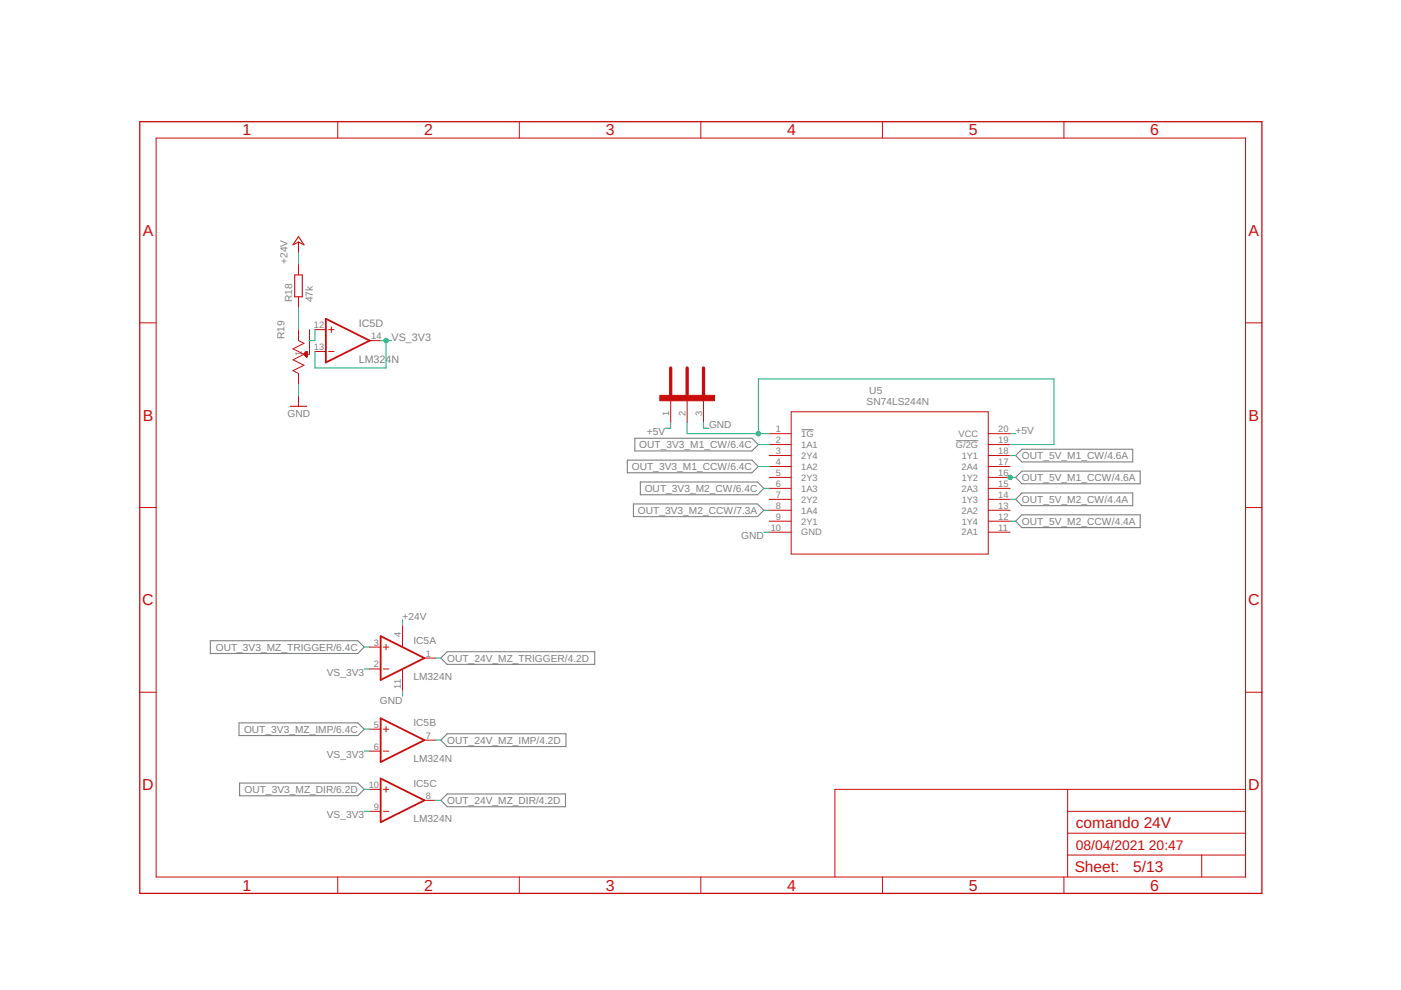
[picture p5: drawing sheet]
<svg xmlns="http://www.w3.org/2000/svg" width="297mm" height="210mm" viewBox="0 0 297 210" stroke-linecap="round" stroke-linejoin="round" font-family="sans-serif">
<path d="M169.9 91.1h2.6M202.7 93.4h4.7" fill="none" stroke="#808080" stroke-width=".21"/>
<g fill="none" stroke="#808080" stroke-width=".23">
<path d="M133 97.6h26.4l1.4 1.3-1.4 1.3h-26.4zM134.6 92.9h24.8l1.4 1.4-1.4 1.3h-24.8zM215.3 96.6l1.4-1.4h23.5v2.7h-23.5zM134.3 106.8h26.3l1.3 1.4-1.3 1.3h-26.3zM135.8 102.2h24.8l1.3 1.3-1.3 1.4h-24.8zM215.3 101.2l1.4-1.3h25v2.7h-25zM216.7 104.5h23.5v2.7h-23.5l-1.4-1.3zM216.7 109.2h25v2.7h-25l-1.4-1.4zM44.6 135.8h31.3l1.3 1.4-1.3 1.4h-31.3zM94.8 138.2h31.3v2.7h-31.3l-1.3-1.4zM50.7 153.3h25.2l1.3 1.3-1.3 1.4h-25.2zM94.8 155.6h25.2v2.7h-25.2l-1.3-1.4z"/>
<path d="M50.8 166h25.1l1.3 1.4-1.3 1.3h-25.1zM94.8 168.3h25.1v2.7h-25.1l-1.3-1.3z"/>
</g>
<g fill="none" stroke="#c90d0c" stroke-width=".21">
<path d="M33.1 29.3h231v156.6h-231zM71.6 25.8v3.5M110.1 25.8v3.5M148.6 25.8v3.5M187.1 25.8v3.5M225.6 25.8v3.5M63.3 51.3v2.4M63.3 56v2.3M29.6 68.5h3.5M63.3 62.9v2.4M63.3 69.9v2.3l1.2 .6-2.4 1.2 2.4 1.1M64.5 75.1l-2.4 1.2 2.4 1.1-2.4 1.2 1.2 .6v2.3"/>
<path d="M64.5 75.1l.5 .6M64.5 75.1h.5M64.5 75.2h.5M64.6 75h.4M64.6 75.2h.4M64.6 75.3h.4M64.6 74.9h.4M64.7 75.4h.3M64.7 74.9h.3M64.7 74.8h.3M64.8 75.5h.2M64.8 74.8h.2"/>
<path d="M64.9 75.5h.1M64.9 74.7h.1M64.9 75.6h.1M65 75.6h.1M65 75.7h.1M65 74.5h.1M65 74.5l-.5 .6M65 74.5v1.2M65 74.5v.1M65.6 69.9v5.2h-1.1M66.8 74.5h2.3M66.8 69.9h2.3"/>
<path d="M69.7 74.5h1.1M69.7 69.9h1.1M70.3 69.3v1.2M78.4 72.2h2.3M264.1 68.5h3.4M63.3 83.8v2.3M142.2 85v4.6M145.7 85v4.6M149.2 85v4.6M163.1 91.9h4.6M163.1 94.3h4.6M163.1 96.6h4.6"/>
<path d="M163.1 98.9h4.6M167.7 87.3h41.8v30.2h-41.8zM209.5 91.9h4.7M209.5 94.3h4.7M209.5 96.6h4.7M209.5 98.9h4.7M29.6 107.6h3.5M163.1 101.2h4.6M163.1 103.5h4.6M163.1 105.9h4.6M163.1 108.2h4.6M163.1 110.5h4.6"/>
<path d="M163.1 112.8h4.6M209.5 101.2h4.7M209.5 103.5h4.7M209.5 105.9h4.7M209.5 108.2h4.7M209.5 110.5h4.7M209.5 112.8h4.7M264.1 107.6h3.4M78.4 137.2h2.3M81.3 137.2h1.1M81.9 136.6v1.2M85.3 132.6v4.6"/>
<path d="M90 139.5h2.3M29.6 146.8h3.5M78.4 141.8h2.3M78.4 154.6h2.3M78.4 159.3h2.3M81.3 141.8h1.1M81.3 154.6h1.1M81.3 159.3h1.1M81.9 154v1.2M85.3 141.8v4.7M90 156.9h2.3M264.1 146.8h3.4"/>
<path d="M78.4 167.4h2.3M78.4 172h2.3M81.3 167.4h1.1M81.3 172h1.1M81.9 166.8v1.2M90 169.7h2.3M226.4 167.4v18.5M226.4 176.7h37.7M226.4 172h37.7M264.1 167.4h-87.1v18.5M71.6 185.9v3.5M110.1 185.9v3.5"/>
<path d="M148.6 185.9v3.5M187.1 185.9v3.5M225.6 185.9v3.5M226.4 181.3h37.7M254.8 181.3v4.6"/>
</g>
<path d="M29.6 25.8h237.9v163.6h-237.9z" fill="none" stroke="#c90d0c" stroke-width=".28"/>
<path d="M69.1 67.6l9.3 4.6-9.3 4.7zM80.7 134.9l9.3 4.6-9.3 4.7zM80.7 152.3l9.3 4.6-9.3 4.7zM80.7 165.1l9.3 4.6-9.3 4.6z" fill="none" stroke="#c90d0c" stroke-width=".38"/>
<path d="M62.5 58.3h1.6v4.6h-1.6zM63.3 50.2l1.2 1.7-1.2-.6-1.2 .6zM61.6 86.1h3.4" fill="none" stroke="#c90d0c" stroke-width=".23"/>
<path d="M139.9 83.8h11.6v1.2h-11.6z" fill="#c90d0c" stroke="#c90d0c" stroke-width=".21"/>
<path d="M142.2 78v5.8M145.7 78v5.8M149.2 78v5.8" fill="none" stroke="#c90d0c" stroke-width=".7"/>
<g fill="none" stroke="#0dab76" stroke-width=".21">
<path d="M63.3 53.7v2.3M63.3 65.3v4.6M66.8 69.9v2.3h-1.2M80.7 72.2h2.3M81.9 72.2v5.8h-15.1v-3.5M63.3 81.5v2.3M142.2 89.6v1.2h-1.1M145.7 89.6v2.3h17.4M149.2 89.6v1.2h1.1M160.8 94.3h2.3M160.8 91.9v-11.6h62.7v14h-9.3M160.8 98.9h2.3"/>
<path d="M214.2 91.9h1.1M214.2 96.6h1.1M161.9 112.8h1.2M161.9 103.5h1.2M161.9 108.2h1.2M214.2 101.2h1.1M214.2 105.9h1.1M214.2 110.5h1.1M77.2 137.2h1.2M85.3 131.4v1.2M92.3 139.5h1.2M77.2 141.8h1.2"/>
<path d="M77.2 159.3h1.2M77.2 154.6h1.2M85.3 146.5v1.1M92.3 156.9h1.2M77.2 172h1.2M77.2 167.4h1.2M92.3 169.7h1.2"/>
</g>
<g fill="#0dab76" stroke="#0dab76" stroke-width=".21">
<circle cx="81.9" cy="72.2" r=".47"/>
<circle cx="214.2" cy="101.2" r=".47"/>
<circle cx="160.8" cy="91.9" r=".47"/>
</g>
<g font-size="3.4" fill="#c90d0c">
<text x="51.4" y="28.7">1</text>
<text x="89.9" y="28.7">2</text>
<text x="128.4" y="28.7">3</text>
<text x="166.9" y="28.7">4</text>
<text x="205.4" y="28.7">5</text>
<text x="243.9" y="28.7">6</text>
<text x="30.3" y="50">A</text>
<text x="264.7" y="50">A</text>
<text x="30.3" y="89.2">B</text>
<text x="264.7" y="89.2">B</text>
<text x="30.2" y="128.4">C</text>
<text x="264.6" y="128.4">C</text>
<text x="30.2" y="167.5">D</text>
<text x="264.6" y="167.5">D</text>
<text x="51.4" y="188.9">1</text>
<text x="89.9" y="188.9">2</text>
<text x="128.4" y="188.9">3</text>
<text x="166.9" y="188.9">4</text>
<text x="205.4" y="188.9">5</text>
<text x="243.9" y="188.9">6</text>
</g>
<g font-size="3.3" fill="#c90d0c">
<text x="228.1" y="175.5">comando 24V</text>
<text x="227.9" y="184.9">Sheet:</text>
<text x="240.3" y="184.8">5/13</text>
</g>
<g font-size="2.9" fill="#c90d0c">
<text x="228.1" y="180.1">08/04/2021</text>
<text x="243.6" y="180.1">20:47</text>
</g>
<g font-size="2.3" fill="#808080">
<text x="76.1" y="69.3">IC5D</text>
<text x="76.1" y="76.9">LM324N</text>
<text x="83" y="72.2">VS_3V3</text>
</g>
<g font-size="2.2" fill="#808080">
<text x="61" y="56" transform="rotate(-90 61 56)">+24V</text>
<text x="61.9" y="64.1" transform="rotate(-90 61.9 64.1)">R18</text>
<text x="66.3" y="64.1" transform="rotate(-90 66.3 64.1)">47k</text>
<text x="60.3" y="71.9" transform="rotate(-90 60.3 71.9)">R19</text>
<text x="184.3" y="83.6">U5</text>
<text x="61" y="88.5">GND</text>
<text x="183.7" y="85.9">SN74LS244N</text>
<text x="135.5" y="95">OUT_3V3_M1_CW/6.4C</text>
<text x="137.1" y="92.3">+5V</text>
<text x="150.3" y="90.8">GND</text>
<text x="134" y="99.7">OUT_3V3_M1_CCW/6.4C</text>
<text x="216.7" y="97.4">OUT_5V_M1_CW/4.6A</text>
<text x="216.7" y="102">OUT_5V_M1_CCW/4.6A</text>
<text x="136.7" y="104.3">OUT_3V3_M2_CW/6.4C</text>
<text x="216.7" y="106.6">OUT_5V_M2_CW/4.4A</text>
<text x="135.3" y="108.9">OUT_3V3_M2_CCW/7.3A</text>
<text x="216.7" y="111.3">OUT_5V_M2_CCW/4.4A</text>
<text x="157.1" y="114.4">GND</text>
<text x="85.3" y="131.4">+24V</text>
<text x="45.8" y="138">OUT_3V3_MZ_TRIGGER/6.4C</text>
<text x="87.7" y="136.6">IC5A</text>
<text x="69.3" y="143.4">VS_3V3</text>
<text x="94.8" y="140.3">OUT_24V_MZ_TRIGGER/4.2D</text>
<text x="80.5" y="149.2">GND</text>
<text x="87.7" y="144.2">LM324N</text>
<text x="51.7" y="155.4">OUT_3V3_MZ_IMP/6.4C</text>
<text x="87.7" y="154">IC5B</text>
<text x="69.3" y="160.8">VS_3V3</text>
<text x="87.7" y="161.6">LM324N</text>
<text x="94.8" y="157.7">OUT_24V_MZ_IMP/4.2D</text>
<text x="87.7" y="166.8">IC5C</text>
<text x="51.8" y="168.1">OUT_3V3_MZ_DIR/6.2D</text>
<text x="69.3" y="173.5">VS_3V3</text>
<text x="94.8" y="170.5">OUT_24V_MZ_DIR/4.2D</text>
<text x="87.7" y="174.3">LM324N</text>
</g>
<g font-size="2" fill="#808080">
<text x="66.6" y="69.6">12</text>
<text x="78.7" y="71.9">14</text>
<text x="64" y="75.5" transform="rotate(-90 64 75.5)">1</text>
<text x="66.6" y="74.2">13</text>
<text x="141.9" y="88.2" transform="rotate(-90 141.9 88.2)">1</text>
<text x="145.4" y="88.2" transform="rotate(-90 145.4 88.2)">2</text>
<text x="148.8" y="88.2" transform="rotate(-90 148.8 88.2)">3</text>
<text x="164.5" y="91.6">1</text>
<text x="164.5" y="93.9">2</text>
<text x="169.9" y="92.6">1G</text>
<text x="169.9" y="95">1A1</text>
<text x="202.7" y="95">G/2G</text>
<text x="203.2" y="92.6">VCC</text>
<text x="211.7" y="93.9">19</text>
<text x="211.7" y="91.6">20 +5V</text>
<text x="164.5" y="96.3">3</text>
<text x="164.5" y="98.6">4</text>
<text x="164.5" y="100.9">5</text>
<text x="169.9" y="97.3">2Y4</text>
<text x="169.9" y="99.6">1A2</text>
<text x="169.9" y="101.9">2Y3</text>
<text x="203.9" y="99.6">2A4</text>
<text x="203.9" y="101.9">1Y2</text>
<text x="203.9" y="97.3">1Y1</text>
<text x="211.7" y="100.9">16</text>
<text x="211.7" y="98.6">17</text>
<text x="211.7" y="96.3">18</text>
<text x="164.5" y="103.2">6</text>
<text x="164.5" y="105.5">7</text>
<text x="164.5" y="107.9">8</text>
<text x="169.9" y="104.2">1A3</text>
<text x="169.9" y="106.6">2Y2</text>
<text x="203.9" y="104.2">2A3</text>
<text x="203.9" y="106.6">1Y3</text>
<text x="211.7" y="107.9">13</text>
<text x="211.7" y="105.5">14</text>
<text x="211.7" y="103.2">15</text>
<text x="163.4" y="112.5">10</text>
<text x="164.5" y="110.2">9</text>
<text x="169.9" y="108.9">1A4</text>
<text x="169.9" y="111.2">2Y1</text>
<text x="169.9" y="113.5">GND</text>
<text x="203.9" y="113.5">2A1</text>
<text x="203.9" y="108.9">2A2</text>
<text x="203.9" y="111.2">1Y4</text>
<text x="211.7" y="112.5">11</text>
<text x="211.7" y="110.2">12</text>
<text x="79.3" y="136.9">3</text>
<text x="85" y="135.1" transform="rotate(-90 85 135.1)">4</text>
<text x="79.3" y="141.5">2</text>
<text x="90.3" y="139.2">1</text>
<text x="85" y="146" transform="rotate(-90 85 146)">11</text>
<text x="79.3" y="154.3">5</text>
<text x="79.3" y="158.9">6</text>
<text x="90.3" y="156.6">7</text>
<text x="78.2" y="167">10</text>
<text x="79.3" y="171.7">9</text>
<text x="90.3" y="169.4">8</text>
</g>
</svg>
